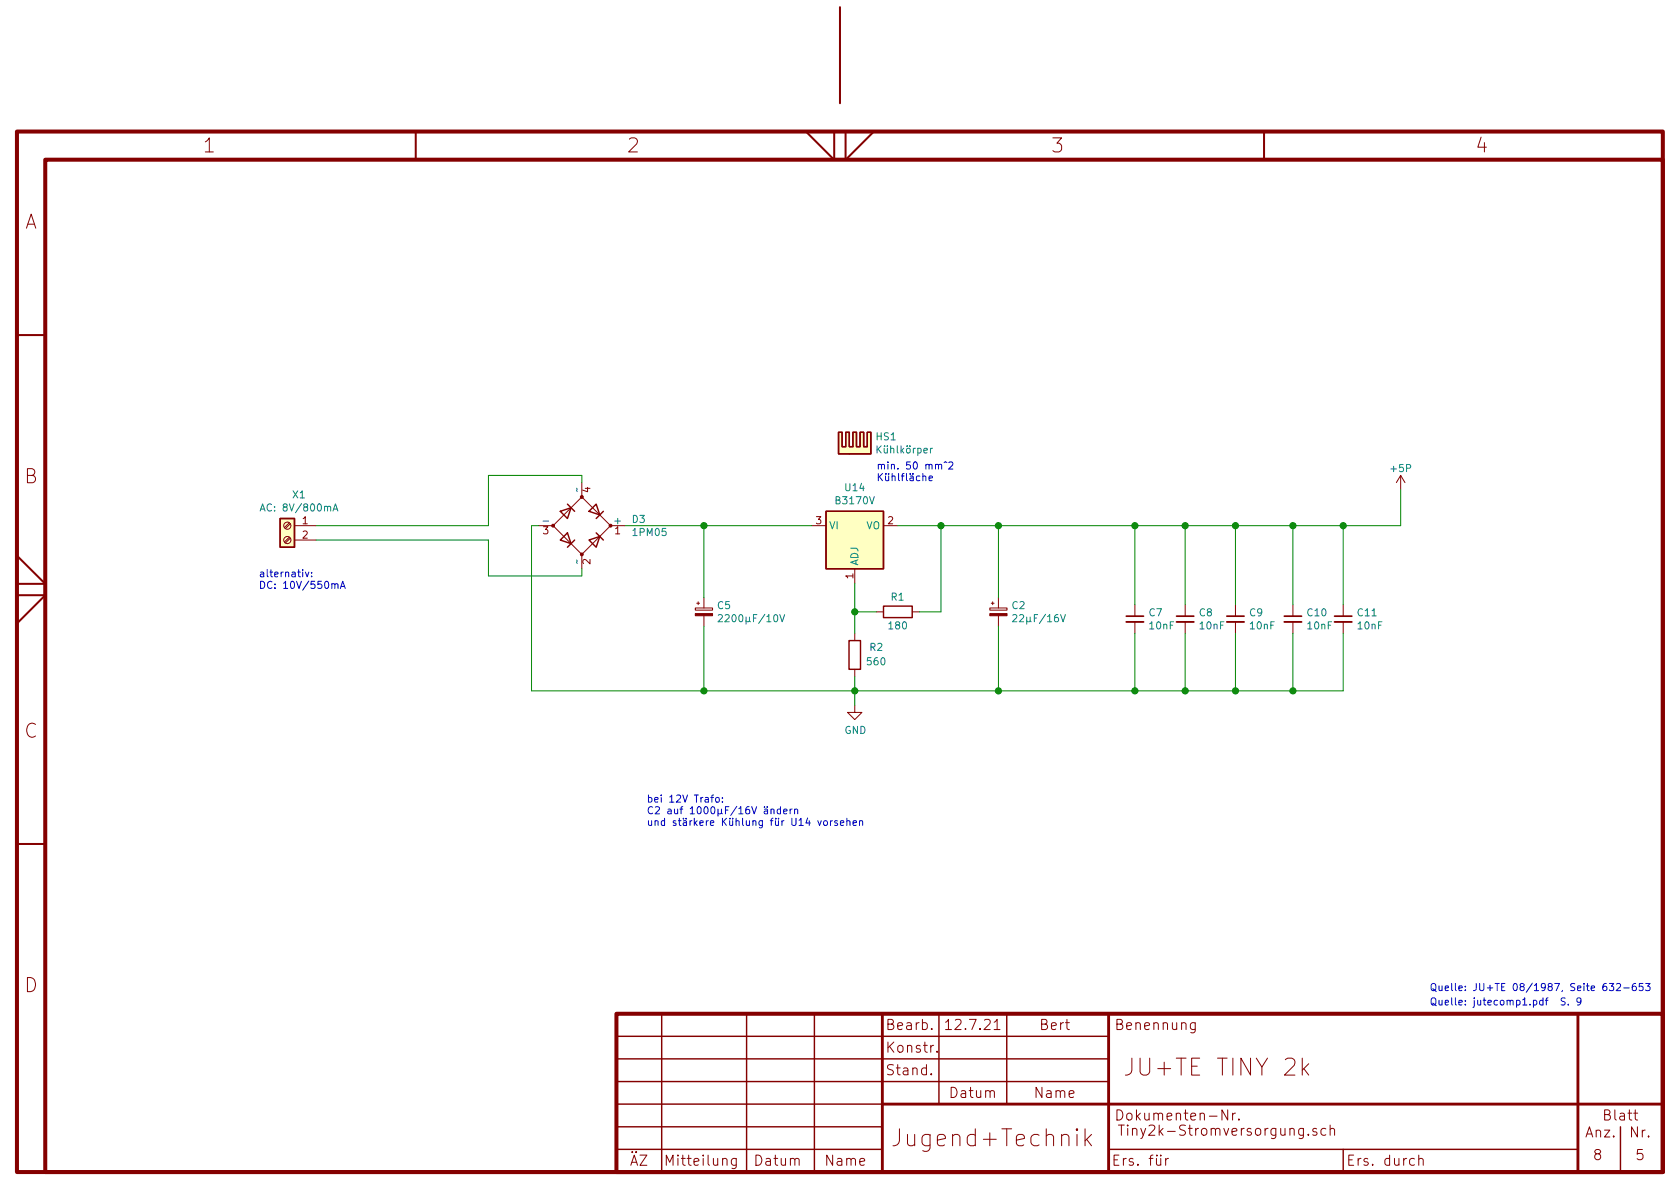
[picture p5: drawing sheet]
<svg xmlns="http://www.w3.org/2000/svg" width="297mm" height="210mm" viewBox="0 0 297 210" stroke-linecap="round" stroke-linejoin="round" font-family="sans-serif">
<path d="M3 23.3h291v184h-291zM8 28.2h286v179.1h-286zM109 179.3h185v28h-185z" fill="none" stroke="#840000" stroke-width=".71"/>
<path d="M148.5 1.3v17M73.5 23.3v4.9M142.5 23.3l5 5v-5M149.5 23.3v5l5-5M223.5 23.3v5M3 59.3h5M3 98.3l5 4.9h-5M3 105.3h5l-5 5M3 149.2h5" fill="none" stroke="#840000" stroke-width=".36"/>
<g fill="none" stroke="#840000" stroke-width=".18">
<path d="M51.2 95l-.9 .8M51.2 92.5l-.9 .8M51.3 95.2l-.8 .8M51.3 92.6l-.8 .9M52.1 93h3.8M52.1 95.5h3.8M95.2 93h2.6M97.8 93l5.1-5.1 5 5.1-5 5zM102.9 85.3v2.6M102.9 98v2.6M107.9 93h2.6M143.5 93h2.5"/>
<path d="M156.2 93h2.5M247.6 84.1l-.7 1.2M247.6 84.1v2.5M247.6 84.1l.8 1.2M122.9 107.5h3.1v.4h-3.1zM123.2 106.7h.5M123.4 106.4v.5M124.5 105.7v1.8M124.5 108.9v1.8M151.1 100.6v2.5M151.1 112v1.3M151.1 118.4v1.2"/>
<path d="M154.9 108.2h1.3M161.3 108.2h1.3M175 107.5h3.1v.4h-3.1zM175.3 106.7h.5M175.5 106.4v.5M176.5 105.7v1.8M176.5 108.9v1.8M200.7 106.9v2.1M200.7 110v2M209.5 106.9v2.1M209.5 110v2M218.4 106.9v2.1"/>
<path d="M218.4 110v2M228.6 106.9v2.1M228.6 110v2M237.5 106.9v2.1M237.5 110v2M151.1 124.7v1.3h1.3l-1.3 1.2-1.2-1.2h1.2M164.6 189.9l.1 .1-.1 .1v-.2v.2M164.7 181.9v.2l-.1-.1 .1-.1v.2M165.7 185.9v.2M167.2 180.8l.5-.5v1.8M167.2 182.1h1M175.8 182.1h1"/>
<path d="M191.8 199.6v3M211.3 180.8v1.5a.5 .5 0 0 1-.8 .3M211.3 180.9l-.5-.1-.3 .4v.7l.3 .2 .5-.1M217.1 196.3v1.8l-1-1.8v1.8M217.9 196.8v1.3M218.4 196.8l-.3 .1-.2 .3M219 197.9v.2M230.3 187.1v3M230.5 199.5v1.5a.47 .47 0 0 1-.8 .3M230.5 199.6l-.6-.1-.3 .4v.5l.2 .3 .1 .1 .6-.1M230.5 189l.9 1.1M231.4 188.1l-1.1 1.1"/>
<path d="M232.8 199.6l-.4-.1-.3 .3 .1 .3 .6 .1v.5l-.2 .1-.5-.1M234.4 199.6l-.2-.1a.56 .56 0 0 0-.6 .4v.5a.56 .56 0 0 0 .6 .4l.2-.1M235.2 199.7a.46 .46 0 0 1 .8 .1v1M235.2 199v1.8M130.2 204.8v1.5a.49 .49 0 0 1-.8 .3M130.2 204.9l-.2-.1a.56 .56 0 0 0-.7 .4v.5a.56 .56 0 0 0 .7 .4l.2-.1M192.1 201.5l.9 1.1M193 200.6l-1.2 1.1M206.1 204.8v1.3M206.6 204.8l-.3 .1-.2 .3M231.3 200.6l.1 .1-.1 .1-.1-.1 .1-.1v.2M250.9 205l.2-.2 .4 .1 .1 1.2"/>
<path d="M250.9 204.3v1.8"/>
<circle cx="50.8" cy="93" r=".63"/>
<circle cx="50.8" cy="95.5" r=".63"/>
</g>
<g fill="none" stroke="#840000" stroke-width=".25">
<path d="M148.3 76.4h.6v2.6h.6v-2.6h.7v2.6h.6v-2.6h.6v2.6h.7v-2.6h.6v2.6h.6v-2.6h.7v3.9h-5.7zM49.5 91.7h2.6v5.1h-2.6zM99.1 90.4l1.9-.6-.7 1.9zM99.1 95.5l1.2-1.3 .7 1.9zM100.3 89.1l1.3 1.3M101.6 95.5l-1.3 1.3M104.1 90.4l1.3-1.3 .6 2zM104.1 95.5l1.9-.6-.6 1.9zM105.4 94.2l1.3 1.3M106.7 90.4l-1.3 1.3M146 90.4h10.2v10.2h-10.2zM150.1 113.3h2v5.1h-2z"/>
<path d="M156.2 107.2h5.1v2h-5.1zM117 179.3v28M132 179.3v28M144 179.3v28M166 179.3v15.9M178 179.3v15.9M109 183.3h87M109 187.2h87M109 191.3h87M109 199.3h47M109 195.2h47M286.5 199.3v8"/>
<path d="M109 203.2h47M196 203.2h83M237.5 203.2v4.1"/>
</g>
<path d="M156 179.3v28M196 179.3v28M279 179.3v28M156 195.2h138" fill="none" stroke="#840000" stroke-width=".51"/>
<g fill="#ffffc2" stroke="#ffffc2" stroke-width=".18">
<path d="M146 90.4h10.2v10.2h-10.2z"/>
<path d="M49.5 91.7h2.6v5.1h-2.6z"/>
<path d="M148.3 76.4h.6v2.6h.6v-2.6h.7v2.6h.6l-.6 1.3h-1.9z"/>
<path d="M150.8 76.4h.6v2.6h.7v-2.6h.6v2.6h.6v-2.6h.7v3.9h-3.8l.6-1.3z"/>
</g>
<path d="M164.5 79.3v.8M164.9 79.3h-.3l-.1 .2M46 90.4l.4-1.3 .5 1.3M46.1 90h.6M58.9 90.4l.4-1.3 .4 1.3M59 90h.6M101.9 99l.2 .6M101.9 86.3l.2 .6M127 108.8l.5-.1 .2 .3-.8 1h.8M137.9 108.7l.4 1.3 .4-1.3M179.1 108.8l.5-.1 .2 .3-.1 .2-.7 .8h.8M187.5 108.7l.5 1.3 .4-1.3" fill="none" stroke="#008484" stroke-width=".18"/>
<g fill="#840000" stroke="#840000" stroke-width=".18">
<path d="M122.9 108.5h3.1v.4h-3.1z"/>
<path d="M175 108.5h3.1v.4h-3.1z"/>
<circle cx="97.8" cy="93" r=".25"/>
<circle cx="102.9" cy="98" r=".25"/>
<circle cx="102.9" cy="87.9" r=".25"/>
<circle cx="107.9" cy="93" r=".25"/>
</g>
<path d="M199.1 110h3.1M208 110h3.1M216.9 110h3.1M227.1 110h3M236 110h3" fill="none" stroke="#840000" stroke-width=".33"/>
<path d="M199.1 109h3.1M208 109h3.1M216.9 109h3.1M227.1 109h3M236 109h3" fill="none" stroke="#840000" stroke-width=".3"/>
<g fill="none" stroke="#008400" stroke-width=".18">
<path d="M55.9 95.5h30.5v6.3h16.5v-1.2M95.2 93h-1.2v29.2h143.5v-10.2M102.9 85.3v-1.2h-16.5v8.9h-30.5M110.5 93h33M124.5 93v12.7M166.4 93v15.2h-3.8M176.5 93v12.7M200.7 93v13.9M209.5 93v13.9M218.4 93v13.9M228.6 93v13.9M237.5 93v13.9"/>
<path d="M247.6 86.6v6.4h-88.9M124.5 110.7v11.5M151.1 103.1v8.9M151.1 119.6v5.1M151.1 108.2h3.8M176.5 110.7v11.5M200.7 112v10.2M209.5 112v10.2M218.4 112v10.2M228.6 112v10.2"/>
</g>
<g fill="none" stroke="#0000c2" stroke-width=".18">
<path d="M164.3 84.6l.6-.1-.1-.3h-.4l-.1 .1v.7h.5M166.9 81.8l.3-.2 .2 .2M167.8 81.8l.4-.1 .3 .3-.1 .2-.7 .8h.8M54 101.2l.3 .8 .3-.8M55.1 101.9v.1M55.1 101.2v.1M58.7 103.3l.2-.1 .3 .1v.8M59.2 103.4l.2-.2 .3 .1 .1 .8M60.2 104.1l.4-1.3 .4 1.3M60.3 103.7h.6M125.7 141h.5M126.2 140.6l-.3 .2v1.1"/>
<path d="M126.6 141.1l.2-.1 .3 .1 .1 .1-.1 .6-.3 .1-.2-.2zM127.7 141.7v.2M127.7 141.1v.1M136.3 143.2l.2-.1h.3l.1 .8M136.3 143.1v.8M138 143.1h-.4l-.2 .2 .1 .6h.5M138 142.6v1.3M138.6 143.5l.6-.1-.1-.3h-.4l-.1 .2v.6h.5M139.7 143.1v.8M140.1 143.1l-.4 .2M140.5 143.2l.2-.1h.3v.8M140.5 143.1v.8"/>
<path d="M145.7 145.2l.3-.1 .3 .3-.1 .5-.3 .1-.3-.3zM146.8 145.1v.9M147.2 145.1l-.4 .3M148.1 145.2l-.3-.1-.2 .2v.2l.5 .1v.3h-.5M148.6 145.5l.6-.1-.1-.2-.3-.1-.2 .2 .1 .6h.4M149.7 145.3l.2-.2 .3 .1 .1 .8M149.7 144.7v1.3M150.8 145.5l.6-.1v-.2l-.4-.1-.2 .2 .1 .6h.5M152 145.3l.2-.2 .3 .1v.8M152 145.1v.9M276.7 176.5l-.4-.1-.2 .2v.3l.5 .3 .1 .3-.2 .2h-.5M277.3 177.6v.1"/>
<path d="M279.5 177l-.2 .2h-.4l-.1-.2v-.3l.2-.3h.3l.2 .3a.88 .88 0 0 1-.2 1h-.4M284 173.9h-.2a.79 .79 0 0 0-.2 1.3l.4-.1 .1-.5-.2-.2h-.3l-.2 .2M284.6 173.9h.7l-.4 .5 .4 .1-.1 .6-.5 .1-.1-.1M285.8 174l.5-.1 .2 .4v.2l-.8 .7h.8M287.1 174.7h1M289.2 173.9l-.4 .1-.2 .5v.6l.2 .1 .4-.1 .1-.2-.1-.4-.4-.1-.2 .2M290.5 173.9h-.6l-.1 .6 .2-.1 .5 .1v.6l-.2 .1-.5-.1M291 173.9h.7l-.4 .5 .4 .1v.4l-.2 .3-.5-.1"/>
</g>
<g fill="#008400" stroke="#008400" stroke-width=".25">
<circle cx="176.5" cy="122.2" r=".51"/>
<circle cx="124.5" cy="93" r=".51"/>
<circle cx="166.4" cy="93" r=".51"/>
<circle cx="151.1" cy="108.2" r=".51"/>
<circle cx="151.1" cy="122.2" r=".51"/>
<circle cx="124.5" cy="122.2" r=".51"/>
<circle cx="176.5" cy="93" r=".51"/>
<circle cx="209.6" cy="93" r=".51"/>
<circle cx="237.5" cy="93" r=".51"/>
<circle cx="228.6" cy="93" r=".51"/>
<circle cx="228.6" cy="122.2" r=".51"/>
<circle cx="218.4" cy="93" r=".51"/>
<circle cx="218.4" cy="122.2" r=".51"/>
<circle cx="200.7" cy="122.2" r=".51"/>
<circle cx="209.6" cy="122.2" r=".51"/>
<circle cx="200.7" cy="93" r=".51"/>
</g>
<g font-size="4.2" fill="#840000">
<text x="198.5" y="190.3">JU+TE TINY 2k</text>
<text x="159" y="202.8">Jugend+Technik</text>
</g>
<g font-size="3.5" fill="#840000">
<text x="36" y="27">1</text>
<text x="111" y="27">2</text>
<text x="186" y="27">3</text>
<text x="261" y="27">4</text>
<text x="4.3" y="40.5">A</text>
<text x="4.3" y="85.5">B</text>
<text x="4.3" y="130.5">C</text>
<text x="4.3" y="175.5">D</text>
</g>
<g font-size="2.5" fill="#840000">
<text x="156.5" y="182.1">Bearb.</text>
<text x="167.8" y="182.1">12.7.21</text>
<text x="184" y="182.1">Bert</text>
<text x="197" y="182.1">Benennung</text>
<text x="156.5" y="190.1">Stand.</text>
<text x="156.5" y="186.2">Konstr.</text>
<text x="168.1" y="194.2">Datum</text>
<text x="183.1" y="194.2">Name</text>
<text x="197" y="198.1">Dokumenten-Nr.</text>
<text x="197.5" y="200.8">Tiny2k-Stromversorgung.sch</text>
<text x="280.4" y="201.1">Anz.</text>
<text x="283.7" y="198.1">Blatt</text>
<text x="288.3" y="201.1">Nr.</text>
<text x="111.3" y="206.1">ÄZ</text>
<text x="118.1" y="206.1">Mitteilung</text>
<text x="133.6" y="206.1">Datum</text>
<text x="146.1" y="206.1">Name</text>
<text x="196.5" y="206.1">Ers. für</text>
<text x="238" y="206.1">Ers. durch</text>
<text x="281.8" y="205.2">8</text>
<text x="289.3" y="205.2">5</text>
</g>
<g font-size="1.8" fill="#008484">
<text x="155" y="77.9">HS1</text>
<text x="155.2" y="80.2">Kühlkörper</text>
<text x="246" y="83.5">+5P</text>
<text x="51.8" y="88.1">X1</text>
<text x="147.9" y="89.2">B3170V</text>
<text x="149.5" y="86.9">U14</text>
<text x="46.8" y="90.4">AC: 8V/800mA</text>
<text x="96.2" y="92.7">-</text>
<text x="108.7" y="92.7">+</text>
<text x="111.8" y="92.5">D3</text>
<text x="112.1" y="94.8">1PM05</text>
<text x="146.6" y="93.6">VI</text>
<text x="153.1" y="93.6">VO</text>
<text x="151.8" y="100.1" transform="rotate(-90 151.8 100.1)">ADJ</text>
<text x="126.9" y="107.7">C5</text>
<text x="157.6" y="106.2">R1</text>
<text x="179" y="107.7">C2</text>
<text x="128" y="110">2200µF/10V</text>
<text x="157.3" y="111.3">180</text>
<text x="179.8" y="110">22µF/16V</text>
<text x="203.2" y="109">C7</text>
<text x="203.3" y="111.3">10nF</text>
<text x="212.1" y="109">C8</text>
<text x="212.2" y="111.3">10nF</text>
<text x="221" y="109">C9</text>
<text x="221.1" y="111.3">10nF</text>
<text x="231.2" y="109">C10</text>
<text x="231.3" y="111.3">10nF</text>
<text x="240.1" y="109">C11</text>
<text x="240.2" y="111.3">10nF</text>
<text x="153.4" y="117.6">560</text>
<text x="153.8" y="115.1">R2</text>
<text x="149.3" y="129.8">GND</text>
</g>
<g font-size="1.8" fill="#0000c2">
<text x="154.9" y="83">min. 50 mm^2</text>
<text x="154.9" y="85.1">Kühlfläche</text>
<text x="45.7" y="102.1">alternativ:</text>
<text x="45.7" y="104.1">DC: 10V/550mA</text>
<text x="114.3" y="141.9">bei 12V Trafo:</text>
<text x="114.3" y="144">C2 auf 1000µF/16V ändern</text>
<text x="114.3" y="146">und stärkere Kühlung für U14 vorsehen</text>
<text x="252.7" y="177.8">Quelle: jutecomp1.pdf S. 9</text>
<text x="252.7" y="175.3">Quelle: JU+TE 08/1987, Seite 632-653</text>
</g>
<g font-size="1.8" fill="#840000">
<text x="104.4" y="87.1" transform="rotate(-90 104.4 87.1)">4</text>
<text x="53.5" y="92.7">1</text>
<text x="53.5" y="95.2">2</text>
<text x="96" y="94.5">3</text>
<text x="108.7" y="94.5">1</text>
<text x="144.3" y="92.7">3</text>
<text x="157" y="92.7">2</text>
<text x="104.4" y="99.8" transform="rotate(-90 104.4 99.8)">2</text>
<text x="150.9" y="102.3" transform="rotate(-90 150.9 102.3)">1</text>
</g>
</svg>
